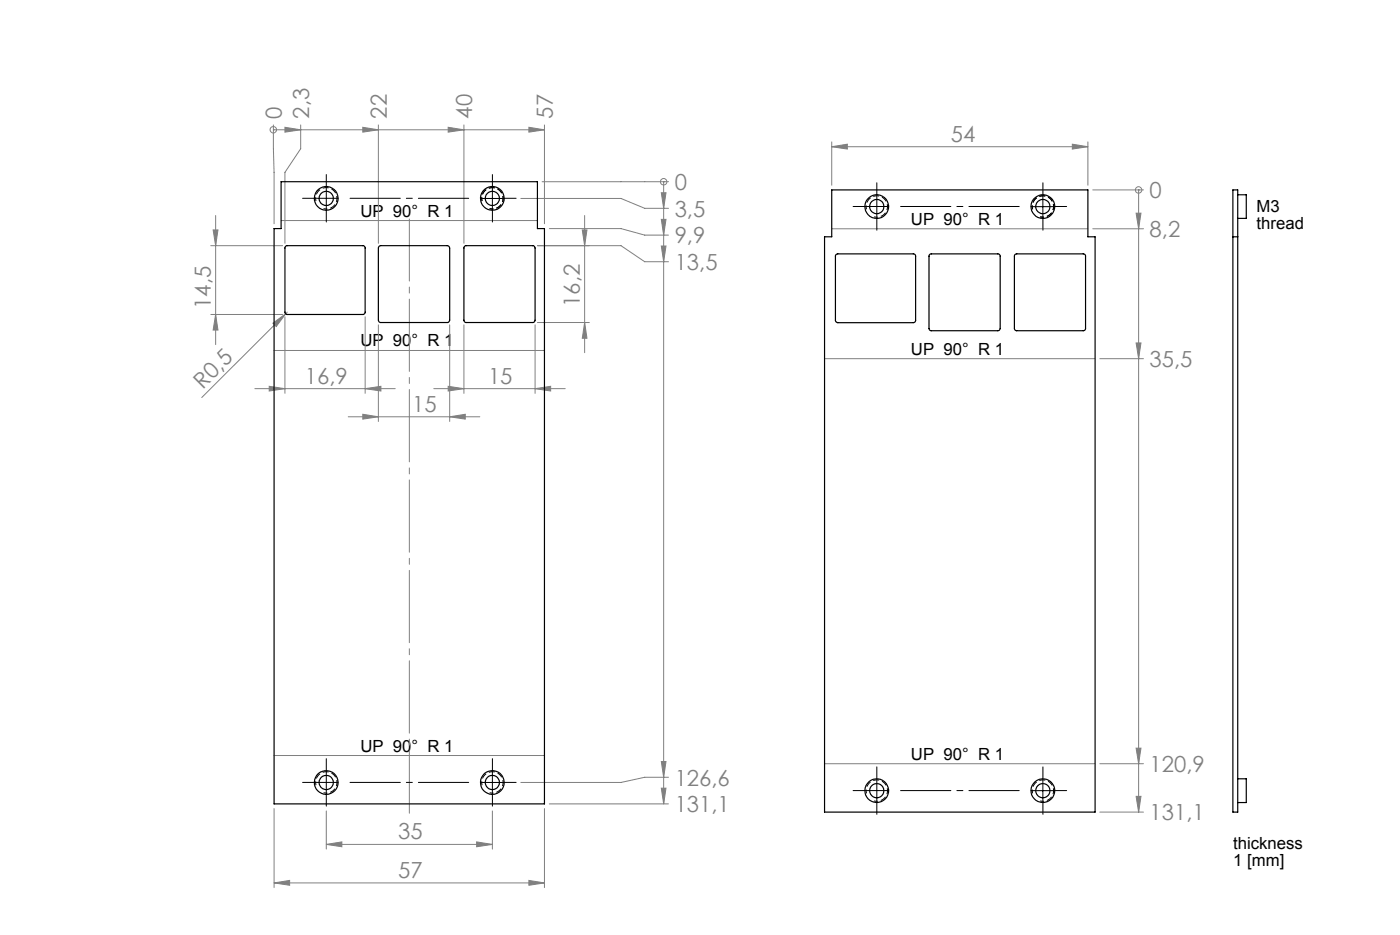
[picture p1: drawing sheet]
<svg xmlns="http://www.w3.org/2000/svg" width="295mm" height="197mm" viewBox="0 0 295 197" stroke-linecap="round" stroke-linejoin="round" font-family="sans-serif">
<g fill="none" stroke="#808080" stroke-width=".21">
<path d="M57.6 27.3h.1M57.6 26.3l.1 20.8M57.6 27.3h57.1M60 26.8l3.4 .5-3.4 .5zM63.4 26.3v5l-3.4 5v15M76.4 26.8l3.3 .5-3.3 .5zM79.7 26.3v25M94.4 26.8l3.4 .5-3.4 .5zM97.8 26.3v25M111.4 26.8l3.3 .5-3.3 .5zM114.2 38.3h26.7M114.7 26.3v20.8"/>
<path d="M139.8 38.3h.1M139.8 38.3v131.1M175.3 30.9l3.2-.5v1zM175.3 29.9v9.1M175.3 30.9h53.9M226 30.4l3.2 .5-3.2 .5zM229.2 29.9v9.1M44.4 51.8h15.1M44.9 48.4h1l-.5 3.4zM45.4 45.4v27.2M59.2 46.5h54M109.7 41.8h21.1l5.1 2.1h5"/>
<path d="M113.2 51.8h17.6l5.1 3.3h5M115.7 48.2h15.1l5.1 1.3h5M122.7 48.4h1l-.5 3.4zM123.2 45.4v28.9M139.3 46.2h1l-.5 3.3zM139.3 51.8h1l-.5 3.3zM139.3 40.6h1l-.5 3.3zM175.3 48.2h53.9M230.3 40h10.6M230.3 48.2h10.6M239.4 44.9h1l-.5 3.3zM239.9 40v131.1"/>
<path d="M239.9 40h.1M44.4 66.3h15.1M45.4 66.3l.5 3.2h-1zM57.5 68.1l2.7-2-2 2.7zM57.7 73.8h57M60 66.8v16.1M60.5 65.8l-18 18M76.9 66.8v16.1M79.7 68.4v20.4M94.8 68.4v20.4M97.8 68.4v14.5M112.7 68.4v14.5"/>
<path d="M113.2 68h11M123.2 68l.5 3.3h-1zM173.7 75.6h57.1M231.7 75.6h9.2M239.4 72.3h1l-.5 3.3zM53.7 81.9h29.6M56.7 81.4l3.3 .5-3.3 .5zM73.4 87.8h27.7M76.4 87.3l3.3 .5-3.3 .5zM76.9 81.9l3.4-.5v1zM91.4 81.9h27.7M94.4 81.4l3.4 .5-3.4 .5z"/>
<path d="M94.8 87.8l3.2-.5v1zM112.7 81.9l3.3-.5v1zM57.7 159.2h57M239.4 157.6h1l-.5 3.3zM57.7 170.4v16.6M68.8 177.9l3.2-.5v1zM68.8 170.9v8M68.8 177.9h35M100.4 177.4l3.4 .5-3.4 .5zM103.8 170.9v8M114.7 170.4v16.6M115.7 169.4h25.2"/>
<path d="M139.3 160.5h1l-.5 3.3zM139.3 166.1h1l-.5 3.3zM140.9 163.8h-5l-5.1 1.1h-21.1M173.7 160.9h57.1M231.7 160.9h9.2M231.7 171.1h9.2M239.4 167.8h1l-.5 3.3zM57.7 186l3.3-.5v1zM57.7 186h57M111.4 185.5l3.3 .5-3.3 .5z"/>
<circle cx="57.6" cy="27.3" r=".68"/>
<circle cx="139.8" cy="38.3" r=".68"/>
<circle cx="239.9" cy="40" r=".68"/>
</g>
<path d="M68.2 44a2.25 2.25 0 0 0 2.8-2 2.25 2.25 0 0 0-2.4-2.5 2.25 2.25 0 0 0-2 2.9M103.2 44a2.25 2.25 0 0 0 2.8-2 2.25 2.25 0 0 0-2.4-2.5 2.25 2.25 0 0 0-2 2.9M184.2 45.7a2.25 2.25 0 0 0 2.8-2 2.25 2.25 0 0 0-2.4-2.4 2.25 2.25 0 0 0-2 2.8M219.2 45.7a2.25 2.25 0 0 0 2.8-2 2.25 2.25 0 0 0-2.4-2.4 2.25 2.25 0 0 0-2 2.8M68.2 167a2.25 2.25 0 0 0 2.8-2 2.25 2.25 0 0 0-2.4-2.4 2.25 2.25 0 0 0-2 2.8M103.2 167a2.25 2.25 0 0 0 2.8-2 2.25 2.25 0 0 0-2.4-2.4 2.25 2.25 0 0 0-2 2.8M184.2 168.7a2.25 2.25 0 0 0 2.8-1.9 2.25 2.25 0 0 0-2.4-2.5 2.25 2.25 0 0 0-2 2.9M219.2 168.7a2.25 2.25 0 0 0 2.8-1.9 2.25 2.25 0 0 0-2.4-2.5 2.25 2.25 0 0 0-2 2.9" fill="none" stroke="#000" stroke-width=".21" stroke-dasharray="1.3 .6" stroke-dashoffset=".5" stroke-linecap="butt"/>
<path d="M86.3 46.1v125.2" fill="none" stroke="#808080" stroke-width=".21" stroke-dasharray="15.2 1.3 1.3 1.3" stroke-dashoffset="2.2"/>
<g fill="none" stroke="#000" stroke-width=".21" stroke-dasharray="15.2 1.3 1.3 1.3">
<path d="M68.8 39.3v-2.5M103.8 39.3v-2.5M66.3 41.8h-2.5M68.8 41.8v2.5M68.8 41.8h2.5M68.8 41.8v-2.5M68.8 41.8h-2.5M68.8 44.3v2.5M103.8 44.3v2.5M106.3 41.8h2.5M182.3 43.5h-2.5M184.8 43.5v2.5"/>
<path d="M184.8 43.5h2.5M184.8 43.5v-2.5M184.8 43.5h-2.5M184.8 46v2.5M184.8 41v-2.5M219.8 46v2.5M219.8 41v-2.5M222.3 43.5h2.5M66.3 164.8h-2.5M68.8 164.8v2.5M68.8 164.8h2.5M68.8 164.8v-2.5"/>
<path d="M68.8 164.8h-2.5M68.8 167.3v2.5M68.8 162.3v-2.5M103.8 167.3v2.5M103.8 162.3v-2.5M106.3 164.8h2.5M182.3 166.6h-2.5M184.8 166.6v2.5M184.8 166.6h2.5M184.8 166.6v-2.5M184.8 166.6h-2.5M184.8 169.1v2.5"/>
<path d="M184.8 164.1v-2.5M219.8 169.1v2.5M219.8 164.1v-2.5M222.3 166.6h2.5"/>
</g>
<path d="M98.8 41.8h-25M214.8 43.5h-25M98.8 164.8h-25M214.8 166.6h-25" fill="none" stroke="#000" stroke-width=".21" stroke-dasharray="15.2 1.3 1.3 1.3" stroke-dashoffset="4.6"/>
<path d="M103.8 39.3v5M101.2 41.8h5.1M217.2 43.5h5M219.7 41v5M101.2 164.9h5.1M103.8 162.4v5M217.2 166.6h5M219.7 164.1v5" fill="none" stroke="#000" stroke-width=".21"/>
<g fill="#808080">
<path d="M57.5 68.1l2.7-2-2 2.7z"/>
<path d="M139.3 46.2h1l-.5 3.3zM139.3 51.8h1l-.5 3.3zM139.3 160.5h1l-.5 3.3zM139.3 166.1h1l-.5 3.3zM139.3 40.6h1l-.5 3.3zM239.4 44.9h1l-.5 3.3zM239.4 72.3h1l-.5 3.3zM239.4 157.6h1l-.5 3.3zM239.4 167.8h1l-.5 3.3z"/>
<path d="M60 26.8l3.4 .5-3.4 .5zM76.4 26.8l3.3 .5-3.3 .5zM94.4 26.8l3.4 .5-3.4 .5zM111.4 26.8l3.3 .5-3.3 .5z"/>
<path d="M57.7 186l3.3-.5v1zM111.4 185.5l3.3 .5-3.3 .5zM68.8 177.9l3.2-.5v1zM100.4 177.4l3.4 .5-3.4 .5zM76.4 87.3l3.3 .5-3.3 .5zM94.8 87.8l3.2-.5v1zM175.3 30.9l3.2-.5v1zM226 30.4l3.2 .5-3.2 .5z"/>
<path d="M44.9 48.4h1l-.5 3.4zM45.4 66.3l.5 3.2h-1zM122.7 48.4h1l-.5 3.4zM123.2 68l.5 3.3h-1z"/>
<path d="M56.7 81.4l3.3 .5-3.3 .5zM76.9 81.9l3.4-.5v1zM94.4 81.4l3.4 .5-3.4 .5zM112.7 81.9l3.3-.5v1z"/>
</g>
<g fill="none" stroke="#000" stroke-width=".25">
<path d="M59.2 38.3h54v9.9h1.5v121.2h-57v-121.2h1.5zM60.1 52l.3-.2h16.3l.2 .3v13.9l-.3 .3h-16.2l-.2-.2-.2-.3zM79.9 51.9l.3-.1h14.1l.4 .2 .1 15.5-.3 .4-14.3 .1-.3-.2-.2-.3v-15.2zM97.8 52l.3-.2h14.2l.3 .1 .1 .4v15.2l-.1 .3-.3 .2h-14.2l-.3-.3zM175.3 40h53.9v9.9h1.6v121.2h-57.1v-121.2h1.6zM176.2 53.6l.3-.1 16.2 .1 .2 .3v13.7l-.1 .2-.4 .2h-15.9l-.3-.2-.2-.2v-13.7zM195.8 53.7l.3-.2h14.2l.3 .1 .1 .3v15.4l-.2 .3-14.4 .1-.3-.2zM213.8 53.7l.3-.2h14.3l.3 .2v15.6l-.2 .3-14.4 .1-.3-.2zM259.8 49.9h1M259.8 40h1v131.1h-1zM260.8 41h1.8v5h-1.8M260.8 164.1h1.8v5h-1.8"/>
<circle cx="68.7" cy="41.8" r="2.5"/>
<circle cx="68.7" cy="41.8" r="1.5"/>
<circle cx="103.7" cy="41.8" r="1.5"/>
<circle cx="103.7" cy="41.8" r="2.49"/>
<circle cx="184.7" cy="43.5" r="1.5"/>
<circle cx="184.7" cy="43.5" r="2.49"/>
<circle cx="219.7" cy="43.5" r="1.5"/>
<circle cx="219.8" cy="43.5" r="2.5"/>
<circle cx="68.7" cy="164.9" r="2.5"/>
<circle cx="68.7" cy="164.9" r="1.5"/>
<circle cx="103.7" cy="164.9" r="1.5"/>
<circle cx="103.7" cy="164.9" r="2.49"/>
<circle cx="184.7" cy="166.6" r="2.49"/>
<circle cx="184.7" cy="166.6" r="1.51"/>
<circle cx="219.7" cy="166.6" r="1.51"/>
<circle cx="219.8" cy="166.6" r="2.5"/>
</g>
<g font-size="4.7" fill="#808080">
<text x="59.4" y="25" transform="rotate(-90 59.4 25)">0</text>
<text x="65.1" y="25" transform="rotate(-90 65.1 25)">2,3</text>
<text x="81.5" y="25" transform="rotate(-90 81.5 25)">22</text>
<text x="99.5" y="25" transform="rotate(-90 99.5 25)">40</text>
<text x="116.5" y="25" transform="rotate(-90 116.5 25)">57</text>
<text x="200.3" y="29.9">54</text>
<text x="142.2" y="40">0</text>
<text x="242.2" y="41.8">0</text>
<text x="142.2" y="45.7">3,5</text>
<text x="142.2" y="51.3">9,9</text>
<text x="242.2" y="49.9">8,2</text>
<text x="142.2" y="56.9">13,5</text>
<text x="44.4" y="65.1" transform="rotate(-90 44.4 65.1)">14,5</text>
<text x="122.2" y="64.7" transform="rotate(-90 122.2 64.7)">16,2</text>
<text x="242.2" y="77.3">35,5</text>
<text x="42.8" y="82.1" transform="rotate(-45 42.8 82.1)">R0,5</text>
<text x="64.2" y="80.9">16,9</text>
<text x="102.8" y="80.9">15</text>
<text x="86.9" y="86.8">15</text>
<text x="142.2" y="165.5">126,6</text>
<text x="242.2" y="162.7">120,9</text>
<text x="142.2" y="171.1">131,1</text>
<text x="242.2" y="172.8">131,1</text>
<text x="83.9" y="176.9">35</text>
<text x="83.9" y="185">57</text>
</g>
<g font-size="3.5">
<text x="75.9" y="45.7">UP 90° R 1</text>
<text x="192" y="47.4">UP 90° R 1</text>
<text x="264.8" y="44.7">M3</text>
<text x="264.8" y="48.3">thread</text>
<text x="75.9" y="73">UP 90° R 1</text>
<text x="192" y="74.8">UP 90° R 1</text>
<text x="75.9" y="158.4">UP 90° R 1</text>
<text x="192" y="160.1">UP 90° R 1</text>
<text x="259.8" y="178.9">thickness</text>
<text x="259.8" y="182.5">1 [mm]</text>
</g>
</svg>
